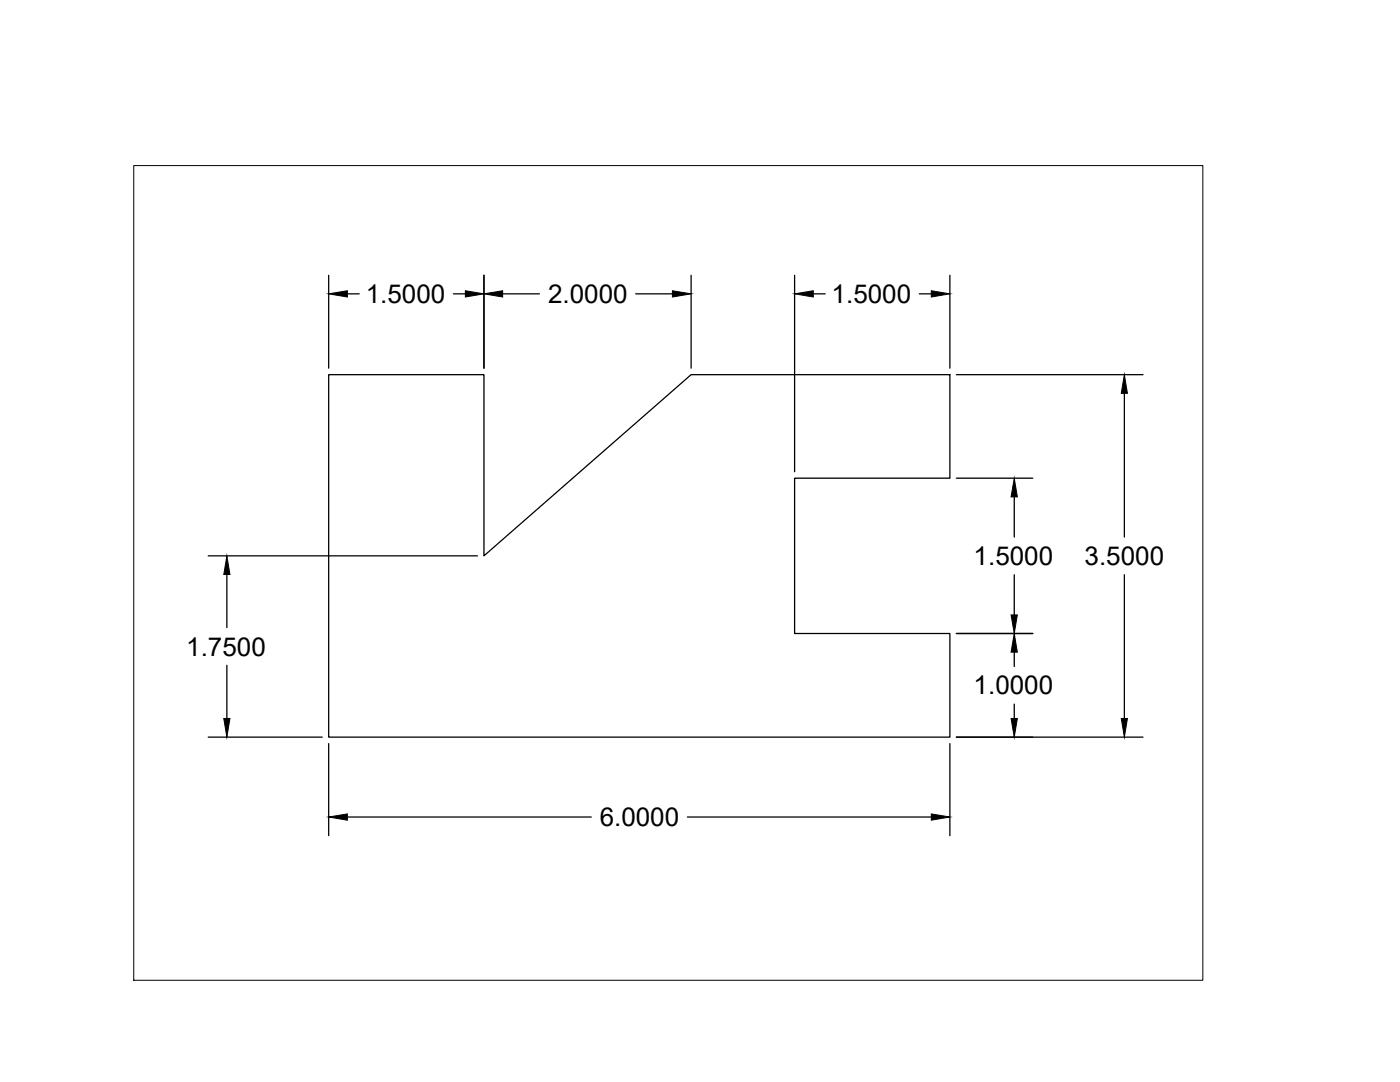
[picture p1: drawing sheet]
<svg xmlns="http://www.w3.org/2000/svg" width="279mm" height="216mm" viewBox="0 0 279 216" stroke-linecap="round" stroke-linejoin="round" font-family="sans-serif">
<!-- layer: 0 -->
<g fill="none" stroke="#000" stroke-width=".25">
<path d="M65.6 54.9v18.6M69.3 58.6h2.4M90.5 58.6h2.4M96.6 54.9v18.6M100.3 58.6h7.4M126.9 58.6h7.3M137.9 54.9v18.6M158.6 54.9v39.2M162.3 58.6h2.4M183.5 58.6h2.4M189.6 54.9v18.6M65.6 74.8h31v36.1l41.3-36.1h51.7v20.6h-31v31h31v20.7h-124z"/>
<path d="M190.9 74.8h37.2M224.4 78.5v28.7M190.9 95.4h15.2M202.4 99.1v8.1M41.6 110.9h53.7M45.3 114.6v10.6M202.4 114.7v8M224.4 114.7v28.7M45.3 132.8v10.6M190.9 126.4h15.2M202.4 130.1v2.9M41.6 147.1h22.7"/>
<path d="M65.6 148.4v18.4M189.6 148.4v18.4M190.9 147.1h37.2M202.4 140.5v2.9M69.3 163h48.7M137.2 163h48.7"/>
</g>
<g fill="#000" stroke="#000" stroke-width=".2">
<path d="M65.6 58.6l3.7-.6v1.3zM92.9 58l3.7 .6-3.7 .7zM96.6 58.6l3.7-.6v1.3zM134.2 58l3.7 .6-3.7 .7zM158.6 58.6l3.7-.6v1.3zM185.9 58l3.7 .6-3.7 .7zM224.4 74.8l.6 3.7h-1.2zM202.4 95.4l.6 3.7h-1.2zM45.3 110.9l.6 3.7h-1.2zM201.8 122.7h1.2l-.6 3.7zM202.4 126.4l.6 3.7h-1.2zM44.7 143.4h1.2l-.6 3.7z"/>
<path d="M201.8 143.4h1.2l-.6 3.7zM223.8 143.4h1.2l-.6 3.7zM65.6 163l3.7-.6v1.3zM185.9 162.4l3.7 .6-3.7 .7z"/>
</g>
<path d="M26.7 33h213.4v162.6h-213.4z" fill="none" stroke="#000" stroke-width=".2"/>
<g font-size="5.2">
<text x="73" y="60.5">1.5000</text>
<text x="109.4" y="60.5">2.0000</text>
<text x="166" y="60.5">1.5000</text>
<text x="194.3" y="112.8">1.5000</text>
<text x="216.5" y="112.8">3.5000</text>
<text x="37.2" y="130.8">1.7500</text>
<text x="194.3" y="138.6">1.0000</text>
<text x="119.7" y="164.9">6.0000</text>
</g>
</svg>
